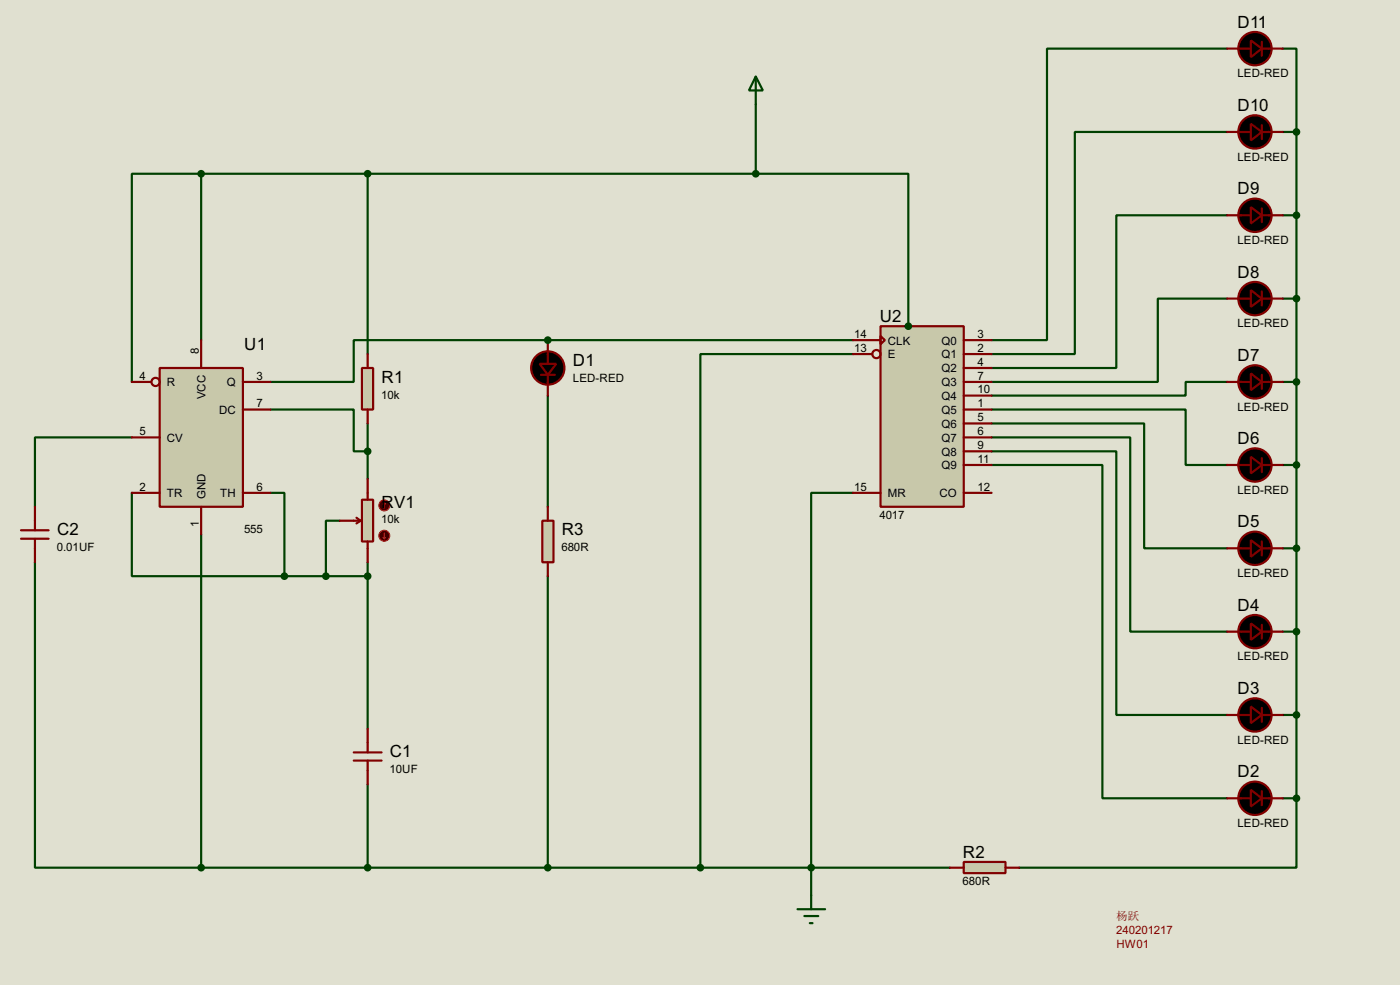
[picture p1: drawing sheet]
<svg xmlns="http://www.w3.org/2000/svg" width="256mm" height="180mm" viewBox="0 0 256 180" stroke-linecap="round" stroke-linejoin="round" font-family="sans-serif">
<path d="M0 0h256.5v180.3h-256.5z" fill="#e0e0d0"/>
<g fill="none" stroke="#004000" stroke-width=".4">
<path d="M138.5 19.1v12.7M224.8 8.9h-33v53.4h-10.1M235 8.9h2.5v15.3M36.9 31.8h-12.7v38.1M36.9 31.8v30.5M36.9 31.8h101.6M67.4 31.8v33M138.5 31.8h27.9v27.9M224.8 24.2h-27.9v40.6h-15.2M224.8 39.4h-20.3v28h-22.8M235 24.2h2.5M235 39.4h2.5"/>
<path d="M237.5 24.2v121.9M224.8 54.7h-12.7v15.2h-30.4M235 54.7h2.5M100.4 72.4v20.4M100.4 62.3h55.9M156.3 64.8h-28v94M181.7 77.5h27.9v22.9h15.2M181.7 75h35.5v10.1h7.6M224.8 69.9h-7.6v2.5h-35.5M235 69.9h2.5M24.2 80.1h-17.8v12.7M24.2 90.2v15.3h27.9"/>
<path d="M36.9 97.8v61M49.6 90.2h2.5v15.3M62.3 95.3h-2.6v10.2M156.3 90.2h-7.7v73.7M181.7 85.1h20.3v61h22.8M181.7 82.6h22.8v48.3h20.3M181.7 80.1h25.4v35.5h17.7M235 85.1h2.5M6.4 102.9v55.9h30.5M52.1 105.5h15.3M67.4 102.9v30.5M100.4 105.5v53.3"/>
<path d="M235 100.4h2.5M235 115.6h2.5M235 130.9h2.5M36.9 158.8h137.1M67.4 143.6v15.2M235 146.1h2.5M237.5 146.1v12.7h-50.8"/>
</g>
<circle cx="100.4" cy="62.3" r=".2" fill="#004000"/>
<path d="M49.6 75h15.2v7.6h2.6M67.4 77.5v10.2M100.4 62.3h-35.6v7.6h-15.2" fill="none" stroke="#004000" stroke-width=".4"/>
<path d="M29.3 67.4h15.2v25.4h-15.2z" fill="#c8c8aa" stroke="#800000" stroke-width=".4"/>
<g fill="none" stroke="#800000" stroke-width=".4">
<path d="M24.2 69.9h3.5M36.9 62.3v5.1M44.5 69.9h5.1M44.5 75h5.1M24.2 90.2h5.1M24.2 80.1h5.1M36.9 92.8v5M44.5 90.2h5.1"/>
<circle cx="28.5" cy="69.9" r=".75"/>
</g>
<path d="M161.3 59.7h15.3v33.1h-15.3z" fill="#c8c8aa" stroke="#800000" stroke-width=".4"/>
<g fill="none" stroke="#800000" stroke-width=".4">
<path d="M156.3 62.3h5M156.3 64.8h3.5M161.3 61.5l.8 .8-.8 .7zM176.6 62.3h5.1M176.6 64.8h5.1M176.6 67.4h5.1M176.6 69.9h5.1M176.6 72.4h5.1M176.6 75h5.1M176.6 77.5h5.1M156.3 90.2h5M176.6 90.2h5.1"/>
<path d="M176.6 80.1h5.1M176.6 82.6h5.1M176.6 85.1h5.1"/>
<circle cx="160.5" cy="64.8" r=".75"/>
</g>
<path d="M66.3 67.4h2.1v7.6h-2.1z" fill="#c8c8aa" stroke="#800000" stroke-width=".4"/>
<path d="M67.4 64.8v2.6M67.4 75v2.5" fill="none" stroke="#800000" stroke-width=".4"/>
<path d="M176.6 157.8h7.6v2h-7.6z" fill="#c8c8aa" stroke="#800000" stroke-width=".4"/>
<path d="M174 158.8h2.6M184.2 158.8h2.5" fill="none" stroke="#800000" stroke-width=".4"/>
<path d="M99.4 95.3h2v7.6h-2z" fill="#c8c8aa" stroke="#800000" stroke-width=".4"/>
<path d="M100.4 92.8v2.5M100.4 102.9v2.6" fill="none" stroke="#800000" stroke-width=".4"/>
<path d="M66.3 91.5h2.1v7.6h-2.1z" fill="#c8c8aa" stroke="#800000" stroke-width=".4"/>
<path d="M62.3 95.3h3.8M65.3 94.8l.8 .5M66.1 95.3l-.8 .5M67.4 87.7v3.8M67.4 99.1v3.8" fill="none" stroke="#800000" stroke-width=".4"/>
<circle cx="70.4" cy="98.1" r="1" fill="#400000" stroke="#f00" stroke-width=".2"/>
<path d="M70.2 98.4l.2 .2M70.4 97.6v1M70.7 98.4l-.3 .2" fill="none" stroke="#f00" stroke-width=".2"/>
<circle cx="70.4" cy="92.5" r="1" fill="#400000" stroke="#f00" stroke-width=".2"/>
<path d="M70.4 92l.3 .3M70.4 92l-.2 .3M70.4 92v1" fill="none" stroke="#f00" stroke-width=".2"/>
<g fill="none" stroke="#800000" stroke-width=".4">
<path d="M224.8 8.9h4.4M231.2 7.7v2.5M231.2 8.9h3.8M224.8 24.2h4.4M224.8 39.4h4.4M231.2 22.9v2.6M231.2 38.2v2.5M231.2 24.2h3.8M231.2 39.4h3.8M224.8 54.7h4.4M231.2 53.4v2.5M231.2 54.7h3.8"/>
<path d="M99.1 68.6h2.6M100.4 62.3v4.3M100.4 68.6v3.8M224.8 69.9h4.4M231.2 68.6v2.6M231.2 69.9h3.8M3.9 98.6h5M3.9 97.1h5M6.4 92.8v4.3M6.4 98.6v4.3M224.8 85.1h4.4M231.2 83.9v2.5"/>
<path d="M231.2 99.1v2.6M231.2 85.1h3.8M224.8 115.6h4.4M224.8 100.4h4.4M231.2 114.4v2.5M231.2 115.6h3.8M231.2 100.4h3.8M64.8 139.2h5.1M64.8 137.7h5.1M67.4 133.4v4.3M67.4 139.2v4.4M224.8 130.9h4.4"/>
<path d="M231.2 129.6v2.5M231.2 130.9h3.8M224.8 146.1h4.4M231.2 144.8v2.6M231.2 146.1h3.8"/>
</g>
<g fill="#000" stroke="#800000" stroke-width=".4">
<path d="M229.2 7.4l2 1.5-2 1.6zM229.2 22.7l2 1.5-2 1.5zM229.2 37.9l2 1.5-2 1.5zM229.2 53.1l2 1.6-2 1.5zM98.9 66.6h3l-1.5 2zM229.2 68.4l2 1.5-2 1.5zM229.2 83.6l2 1.5-2 1.6zM229.2 114.1l2 1.5-2 1.5zM229.2 98.9l2 1.5-2 1.5zM229.2 129.3l2 1.6-2 1.5zM229.2 144.6l2 1.5-2 1.5z"/>
<circle cx="229.9" cy="8.9" r="3.1"/>
<circle cx="229.9" cy="39.4" r="3.1"/>
<circle cx="229.9" cy="24.2" r="3.1"/>
<circle cx="229.9" cy="54.7" r="3.1"/>
<circle cx="100.3" cy="67.4" r="3.1"/>
<circle cx="229.9" cy="69.9" r="3.1"/>
<circle cx="229.9" cy="85.1" r="3.1"/>
<circle cx="229.9" cy="115.6" r="3.1"/>
<circle cx="229.9" cy="100.4" r="3.1"/>
<circle cx="229.9" cy="130.9" r="3.1"/>
<circle cx="229.9" cy="146.1" r="3.1"/>
</g>
<path d="M138.5 14l1.3 2.6h-2.6zM138.5 14v5.1M146.1 166.4h5.1M147.4 167.7h2.5M148.4 169h.5M148.6 163.9v2.5" fill="none" stroke="#004000" stroke-width=".4"/>
<g fill="#004000" stroke="#004000" stroke-width=".4">
<circle cx="237.5" cy="24.2" r=".5"/>
<circle cx="237.5" cy="39.4" r=".5"/>
<circle cx="237.5" cy="54.7" r=".5"/>
<circle cx="237.5" cy="69.9" r=".5"/>
<circle cx="237.5" cy="85.1" r=".5"/>
<circle cx="237.5" cy="100.4" r=".5"/>
<circle cx="237.5" cy="115.6" r=".5"/>
<circle cx="237.5" cy="130.9" r=".5"/>
<circle cx="237.5" cy="146.1" r=".5"/>
<circle cx="148.6" cy="158.8" r=".5"/>
<circle cx="128.3" cy="158.8" r=".5"/>
<circle cx="166.4" cy="59.7" r=".5"/>
<circle cx="138.4" cy="31.8" r=".5"/>
<circle cx="100.3" cy="158.8" r=".5"/>
<circle cx="67.3" cy="105.5" r=".5"/>
<circle cx="59.7" cy="105.5" r=".5"/>
<circle cx="52.1" cy="105.5" r=".5"/>
<circle cx="67.3" cy="158.8" r=".5"/>
<circle cx="36.8" cy="158.8" r=".5"/>
<circle cx="67.3" cy="31.8" r=".5"/>
<circle cx="36.8" cy="31.8" r=".5"/>
<circle cx="100.3" cy="62.3" r=".5"/>
<circle cx="67.3" cy="82.6" r=".5"/>
</g>
<g font-size="3.5">
<text x="226.7" y="5.1">D11</text>
<text x="226.7" y="20.3">D10</text>
<text x="226.7" y="35.6">D9</text>
<text x="226.7" y="50.8">D8</text>
<text x="161.2" y="58.9">U2</text>
<text x="44.8" y="64">U1</text>
<text x="69.9" y="70.1">R1</text>
<text x="105" y="67">D1</text>
<text x="226.7" y="66.1">D7</text>
<text x="226.7" y="81.3">D6</text>
<text x="69.9" y="92.9">RV1</text>
<text x="10.5" y="98">C2</text>
<text x="102.9" y="98">R3</text>
<text x="226.7" y="96.5">D5</text>
<text x="226.7" y="111.8">D4</text>
<text x="226.7" y="127">D3</text>
<text x="71.4" y="138.6">C1</text>
<text x="226.7" y="142.3">D2</text>
<text x="176.4" y="157">R2</text>
</g>
<g font-size="2.4">
<text x="226.7" y="14.1">LED-RED</text>
<text x="226.7" y="29.4">LED-RED</text>
<text x="226.7" y="44.6">LED-RED</text>
<text x="226.7" y="59.9">LED-RED</text>
<text x="36.5" y="64.8" transform="rotate(-90 36.5 64.8)">8</text>
<text x="156.5" y="61.9">14</text>
<text x="156.5" y="64.4">13</text>
<text x="162.6" y="63.1">CLK</text>
<text x="162.6" y="65.6">E</text>
<text x="172.5" y="63.1">Q0</text>
<text x="172.5" y="65.6">Q1</text>
<text x="179.1" y="61.9">3</text>
<text x="179.1" y="64.4">2</text>
<text x="25.6" y="69.5">4</text>
<text x="30.5" y="70.7">R</text>
<text x="41.5" y="70.7">Q</text>
<text x="47" y="69.5">3</text>
<text x="104.9" y="69.9">LED-RED</text>
<text x="172.5" y="68.1">Q2</text>
<text x="172.5" y="70.7">Q3</text>
<text x="179.1" y="67">4</text>
<text x="179.1" y="69.5">7</text>
<text x="179.1" y="72">10</text>
<text x="37.7" y="73.1" transform="rotate(-90 37.7 73.1)">VCC</text>
<text x="40.1" y="75.8">DC</text>
<text x="47" y="74.6">7</text>
<text x="69.9" y="73">10k</text>
<text x="172.5" y="73.2">Q4</text>
<text x="172.5" y="75.8">Q5</text>
<text x="179.1" y="74.6">1</text>
<text x="179.1" y="77.1">5</text>
<text x="226.7" y="75.1">LED-RED</text>
<text x="25.6" y="79.7">5</text>
<text x="30.5" y="80.8">CV</text>
<text x="172.5" y="78.3">Q6</text>
<text x="172.5" y="80.8">Q7</text>
<text x="172.5" y="83.4">Q8</text>
<text x="179.1" y="79.7">6</text>
<text x="179.1" y="82.2">9</text>
<text x="25.6" y="89.8">2</text>
<text x="47" y="89.8">6</text>
<text x="156.5" y="89.8">15</text>
<text x="172.5" y="85.9">Q9</text>
<text x="179.1" y="89.8">12</text>
<text x="179.1" y="84.7">11</text>
<text x="30.5" y="91">TR</text>
<text x="37.7" y="91.4" transform="rotate(-90 37.7 91.4)">GND</text>
<text x="40.3" y="91">TH</text>
<text x="69.9" y="95.8">10k</text>
<text x="161.1" y="95">4017</text>
<text x="162.6" y="91">MR</text>
<text x="172.1" y="91">CO</text>
<text x="226.7" y="90.4">LED-RED</text>
<text x="10.4" y="100.9">0.01UF</text>
<text x="36.4" y="96.5" transform="rotate(-90 36.4 96.5)">1</text>
<text x="44.7" y="97.5">555</text>
<text x="102.9" y="100.9">680R</text>
<text x="226.7" y="105.6">LED-RED</text>
<text x="226.7" y="120.9">LED-RED</text>
<text x="226.7" y="136.1">LED-RED</text>
<text x="71.4" y="141.6">10UF</text>
<text x="226.7" y="151.4">LED-RED</text>
<text x="176.4" y="162">680R</text>
</g>
<g font-size="2.4" fill="#800000">
<text x="204.5" y="171">240201217</text>
<text x="204.5" y="173.5">HW01</text>
</g>
<text font-size="2.1" fill="#800000" x="204.5" y="168.4">杨跃</text>
</svg>
